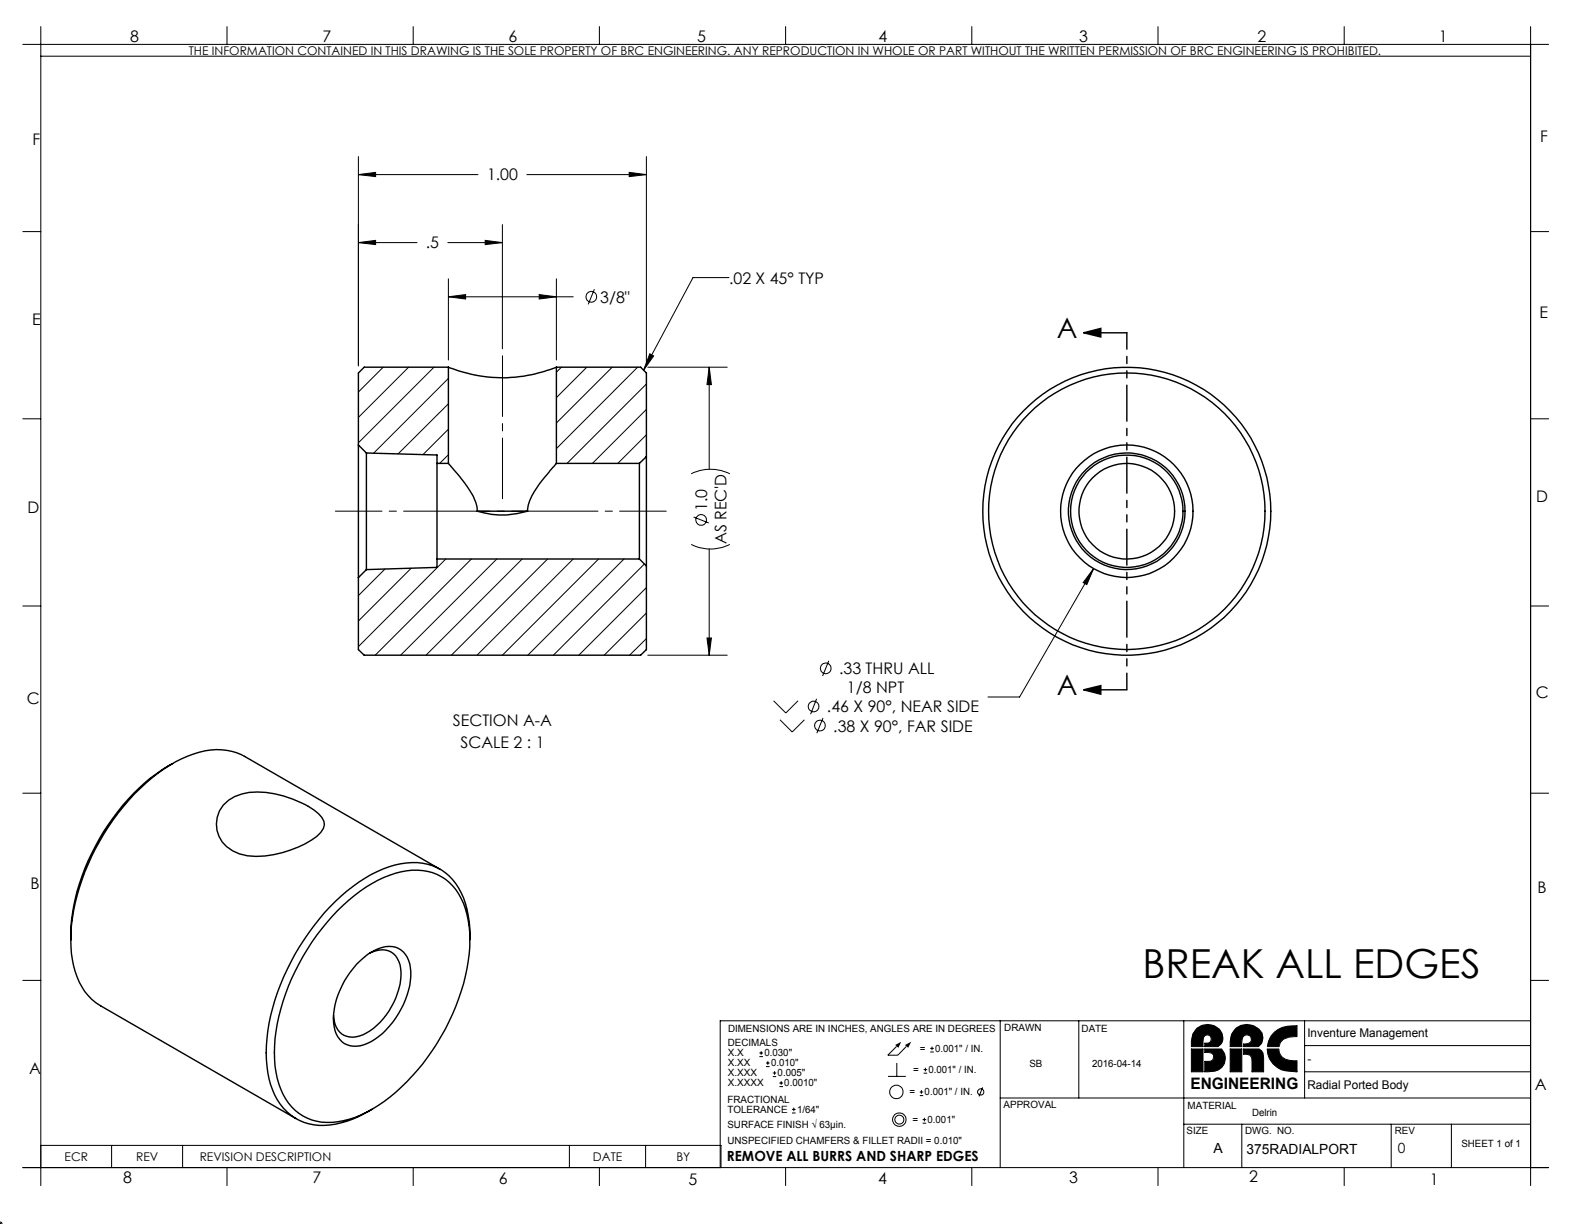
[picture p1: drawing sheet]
<svg xmlns="http://www.w3.org/2000/svg" width="279mm" height="216mm" viewBox="0 0 279 216" stroke-linecap="round" stroke-linejoin="round" font-family="sans-serif">
<g fill="none" stroke="#000" stroke-width=".18">
<path d="M4 7.8h269.2M7.2 4.7v204.4M7.2 9.9h262.8M40 4.7v3.1M72.9 4.7v3.1M105.7 4.7v3.1M138.6 4.7v3.1M171.4 4.7v3.1M204.3 4.7v3.1M237.1 4.7v3.1M270 4.7v204.4M63.2 30.8l3.1-.4v.8z"/>
<path d="M63.2 27.6v36.9M63.2 30.8h21.1M88.6 39.6v21.9M92.9 30.8h21.1M111 30.4l3 .4-3 .4zM114 27.6v36.9M4 40.9h3.2M63.2 42.8l3.1-.4v.7zM63.2 42.8h10.4M79 42.8h9.6M79.1 52.4l3-.4v.7zM79.1 49.2v14.3"/>
<path d="M79.1 52.4h22M85.6 42.4l3 .4-3 .3zM95.1 52l3 .4-3 .3zM98.1 49.2v14.3M104.8 51l-1 2.7M128.6 49h-6.4l-8.7 16.3M270 40.9h3.2M4 73.9h3.2M67.6 64.8l-4.4 4.3M72.1 64.8l-8.9 8.8M76.6 64.8l-13.4 13.3M79.1 66.7l-13.2 13.2"/>
<path d="M79.1 71.2l-8.9 8.8M79.1 75.7l-4.5 4.5M99 64.8l-.9 .9M103.5 64.8l-5.4 5.3M108 64.8l-9.9 9.8M112.5 64.8l-14.4 14.3M114 67.7l-14 14M114 72.2l-9.5 9.5M114 76.7l-5 5M114.3 64.8h14M114.6 62.4l.7 .4-1.8 2.5zM125.1 64.8v18"/>
<path d="M125.1 64.8l.4 3h-.8zM270 73.9h3.2M78.6 98.6l-15.4 15.5M79.1 80.2l-1.6 1.5M83.1 98.6l-16.9 17M87.6 98.6l-16.9 17M92.1 98.6l-17 17M96.6 98.6l-17 17M101.1 98.6l-17 17M105.6 98.6l-17 17M110.1 98.6l-17 17M113.7 99.5l-16.1 16.1"/>
<path d="M121.9 96a7.5 7.5 0 0 0 6.8 0M121.9 83.6a7.5 7.5 0 0 1 6.8 0M122.3 91.2l2.7 1.1M125.1 96.8v18.8M4 106.9h3.2M67.9 100.4l-4.7 4.7M72.5 100.2l-9.3 9.3M114 103.6l-11.9 12M114 108.1l-7.4 7.5M114 112.6l-2.9 3M114.3 115.6h14M124.7 112.5h.8l-.4 3.1z"/>
<path d="M146.2 116.6l-1.1 2.6M192.9 100.3l-1.2 2.8-.6-.3zM192.9 100.3l-13.1 22.6h-5.5M270 106.9h3.2M4 139.9h3.2M136.5 123.6l2.1 2.2 2.2-2.2M137.6 127l2.1 2.1 2.2-2.1M144 123.3l-1 2.7M145.2 126.6l-1.1 2.7M270 139.9h3.2M4 172.9h3.2M270 172.9h3.2"/>
<path d="M133.9 186.4h.7M133.9 185.7h.7M134.3 185.4v.7M135.1 188.1h.6M135.1 187.5h.6M135.4 187.2v.6M136.3 189.9h.6M136.3 189.3h.6M136.6 188.9v.7M137.5 191.7h.6M137.5 191h.6M137.8 190.7v.6"/>
<path d="M139.7 196.3h.6M139.7 195.7h.6M140 195.4v.6M156.6 189.9h3.2M158.2 184.6l-1.6 1.5h1.8l1.5-1.5M158.2 187.5v2.4M162.2 193.3h.6M162.2 192.6h.6M162.5 192.3v.6M162.7 198.1h.7M162.7 197.5h.7M162.9 189.3h.6"/>
<path d="M162.9 188.7h.6M163.1 197.2v.6M163.2 188.3v.7M164.1 185.6h.6M164.1 184.9h.6M164.4 184.6v.6M173.3 191.8l-.6 1.6M176.4 180.1v25.9M176.4 193.7h93.6M190.3 180.1v13.6M208.8 180.1v25.9M208.8 198.3h61.2"/>
<path d="M210.1 185h2.1v4.1h-2.1zM211.1 181.4a2.69 2.69 0 0 1 3.1-.5 2.69 2.69 0 0 1 1.5 2.7l-.3 .5-.6 .5h-2.3v-.6h.6l.4-.2 .2-.5-.2-.6-.5-.2-.4 .1-.3 .4-.1 1.6h-2.1v-.9l.3-1.3zM212.5 185h3a2.3 2.3 0 0 1 .6 2.4 2.3 2.3 0 0 1-1.9 1.5l-1.7 .2v-1.9h1l.4-.2 .2-.6-.1-.3-.3-.3-1.2-.2zM217 185h2v4.1h-2zM218 181.4a3.1 3.1 0 0 1 4.6 .8l.2 .9-.3 .9-.5 .6h-2.6v-.5a1.44 1.44 0 0 0 1.3-.4v-.7l-.2-.3-.5-.2-.5 .1-.3 .4-.2 1.6h-2v-.9l.2-1.3zM219 198.3v7.7M219.4 185h2.7l.4 .3 .3 .5 .1 .8v2.5h-2.1v-2a1.08 1.08 0 0 0-1.4-1.2zM223.5 185h2.1a1.98 1.98 0 0 0 1.9 2l1.3 .1v2a4.5 4.5 0 0 1-5.2-3.2zM224.8 182.1a4.9 4.9 0 0 1 4-1.2v1.9a5.3 5.3 0 0 0-2.4 .5l-.6 .6-.2 .7h-2l.2-1 .4-.9zM230.1 180.1v13.6M230.1 184.4h39.9M230.1 189.1h39.9"/>
<path d="M245.4 198.3v7.7M256 198.3v7.7M270 180.1h-143v25.9M-.1 215.9h.6M0 215.8v.1M0 215.4v.5M.4 215.5l-.4 .4M4 206h269.2M7.2 202h120v4M19.7 202v4M32.2 202v4M40 206v3.1"/>
<path d="M72.9 206v3.1M100.4 202v4M105.7 206v3.1M113.9 202v4M138.6 206v3.1M171.4 206v3.1M204.3 206v3.1M237.1 206v3.1"/>
<circle cx="104.3" cy="52.3" r=".95"/>
<circle cx="123.7" cy="91.7" r=".94"/>
<circle cx="145.6" cy="117.9" r=".95"/>
<circle cx="143.5" cy="124.6" r=".94"/>
<circle cx="144.6" cy="128" r=".94"/>
<circle cx="158.1" cy="192.6" r="1.18"/>
<circle cx="158.6" cy="197.5" r="1.18"/>
<circle cx="158.6" cy="197.5" r=".78"/>
<circle cx="173" cy="192.6" r=".55"/>
</g>
<path d="M210.9 181.6l-.6 1-.2 2h2.1v-1.3a.74 .74 0 0 1 .8-.8 .74 .74 0 0 1 .7 .9 .74 .74 0 0 1-.9 .6h-.3v.6h2.3a1.97 1.97 0 0 0-.1-3.4 3.1 3.1 0 0 0-3.8 .4zM210.1 185v4.1h2.1v-4.1zM212.5 185v.6h.8l.5 .2a.79 .79 0 0 1 .2 1 .79 .79 0 0 1-.9 .4h-.6v1.9h.5a2.79 2.79 0 0 0 2.8-1.2 2.31 2.31 0 0 0-.3-2.9zM217.7 181.6l-.6 1.2-.1 1.8h2v-.9a.9 .9 0 0 1 .5-1.1 .9 .9 0 0 1 1.2 .4v.3a.88 .88 0 0 1-1 .8h-.3v.5h2.6a1.98 1.98 0 0 0-.5-3.5 3.1 3.1 0 0 0-3.8 .5zM217 185v4.1h2v-4.1zM219.4 185v.9a1.55 1.55 0 0 1 1.3 .4l.1 .4v2.4h2.1v-2.5a1.48 1.48 0 0 0-.8-1.6zM223.5 185a4.1 4.1 0 0 0 4.4 4l.9 .1v-2h-.2a2.52 2.52 0 0 1-3-1.6v-.5zM224.5 182.4l-.6 .9-.3 1.3h2a2.18 2.18 0 0 1 2.3-1.8h.9v-1.9a5 5 0 0 0-4.3 1.5z" fill-rule="evenodd" fill="#000"/>
<g fill="#000">
<path d="M63.2 30.8l3.1-.4v.8zM111 30.4l3 .4-3 .4z"/>
<path d="M191.1 58.7l3.1-.8v1.5zM191.1 121.7l3.1-.8v1.5z"/>
<path d="M125.1 64.8l.4 3h-.8zM124.7 112.5h.8l-.4 3.1z"/>
<path d="M192.9 100.3l-1.8 2.5 .6 .3zM114.6 62.4l.7 .4-1.8 2.5zM63.2 42.8l3.1-.4v.7zM85.6 42.4l3 .4-3 .3zM79.1 52.4l3-.4v.7zM95.1 52l3 .4-3 .3z"/>
<path d="M157.9 184.3l.6 .5 .5-1zM159.6 184.3l.6 .5 .5-1z"/>
</g>
<g fill="none" stroke="#000" stroke-width=".25">
<path d="M191.1 58.7l3.1-.8v1.5zM191.1 58.7h7.7M63.2 78.5v23.4M63.2 78.5l1.4 1.4M64.6 79.9v20.6M64.6 79.9l12.5 .4v1.4M79.1 64.8a25.1 25.1 0 0 0 19 0M79.1 64.8v16.9M79.1 64.8h-14.9l-1 1v12.7M98.1 64.8v16.9M98.1 64.8h14.9l1 1v14.7M77.1 81.7v16.9"/>
<path d="M77.1 81.7h2M77.1 98.6h35.7M77.1 98.6v1.5l-12.5 .4M79.1 81.7a42.6 42.6 0 0 1 4.4 5.9l.6 1.8 .1 .8M84.2 90.2a14.8 14.8 0 0 0 8.9 0M84.2 90.2h8.9M98.1 81.7v.1a29.3 29.3 0 0 0-4.5 6.1l-.4 1.1-.1 1.2M98.1 81.7h14.7M112.8 81.7v16.9M112.8 98.6l1.2 1.2M114 80.5v19.3M114 99.8v14.8l-1 1h-48.8l-1-1v-12.7"/>
<path d="M114 80.5l-1.2 1.2M64.6 100.5l-1.4 1.4M30.4 134.7a34.6 34.6 0 0 0-13.6 14.6 33.3 33.3 0 0 0-4.3 16.5M191.1 121.7l3.1-.8v1.5zM191.1 121.7h7.7M39.4 142a8.6 8.6 0 0 1 7.5-2.2 18.3 18.3 0 0 1 9.3 3.7 2.14 2.14 0 0 1 .4 3.3 15.6 15.6 0 0 1-8.3 3.9 11.2 11.2 0 0 1-7.3-.6 5.3 5.3 0 0 1-1.6-8.1zM77.6 153.3l-34.5-19.9a11.2 11.2 0 0 0-10 0 31.6 31.6 0 0 0-13.1 11.2 38.6 38.6 0 0 0-7.5 21.2M12.5 165.8a14.7 14.7 0 0 0 3.1 9.8l1.2 1.2 .9 .6 34.5 19.9M59.5 160.7a22.6 22.6 0 0 1 12.3-7.1 8.9 8.9 0 0 1 10.3 6.7 24.1 24.1 0 0 1-.7 14.5 38.9 38.9 0 0 1-14.7 20.2 15.6 15.6 0 0 1-10 2.9 9 9 0 0 1-7.5-6.7 23.4 23.4 0 0 1 .3-13.2 40.9 40.9 0 0 1 10-17.3zM62.9 170.1a8.9 8.9 0 0 1 5.8-3.2 3.8 3.8 0 0 1 3.7 3.8 14.1 14.1 0 0 1-3.7 10.3 8.3 8.3 0 0 1-6.4 3.5 4 4 0 0 1-3.5-4.1 14.6 14.6 0 0 1 4.1-10.3zM65.2 168.1a3.5 3.5 0 0 1 4.9 1 7.4 7.4 0 0 1 0 6.1 12.5 12.5 0 0 1-6.1 7.3 3.4 3.4 0 0 1-4.9-1.9l-.3-1.5M82.9 165.8a15.6 15.6 0 0 0-3.1-10.6 9.3 9.3 0 0 0-9.1-2.8 24.6 24.6 0 0 0-12.5 7.6 42.4 42.4 0 0 0-11 21.9 20.2 20.2 0 0 0 1.3 11.3 9.3 9.3 0 0 0 10.7 5.1 19.1 19.1 0 0 0 6.5-2.6"/>
<circle cx="198.7" cy="90.2" r="10.3"/>
<circle cx="198.7" cy="90.2" r="8.4"/>
<circle cx="198.7" cy="90.2" r="11.7"/>
<circle cx="198.7" cy="90.2" r="24.4"/>
<circle cx="198.7" cy="90.2" r="9.9"/>
<circle cx="198.8" cy="90.2" r="25.4"/>
</g>
<path d="M88.6 62.8v25.2" fill="none" stroke="#000" stroke-width=".18" stroke-dasharray="15.2 1.3 1.3 1.3" stroke-dashoffset="4.5"/>
<path d="M117.5 90.2h-58.3" fill="none" stroke="#000" stroke-width=".18" stroke-dasharray="15.2 1.3 1.3 1.3" stroke-dashoffset="7"/>
<path d="M198.8 58.7v63" fill="none" stroke="#000" stroke-width=".25" stroke-dasharray="6.3 1.3 1.3 1.3 1.3 1.3" stroke-dashoffset="3.4"/>
<text font-size="7.1" x="201.5" y="172.6">BREAK ALL EDGES</text>
<g font-size="4.9">
<text x="186.4" y="59.6">A</text>
<text x="186.4" y="122.6">A</text>
</g>
<g font-size="2.8">
<text x="23" y="7.4">8</text>
<text x="56.9" y="7.4">7</text>
<text x="89.7" y="7.4">6</text>
<text x="122.9" y="7.4">5</text>
<text x="155" y="7.4">4</text>
<text x="190.4" y="7.4">3</text>
<text x="221.8" y="7.4">2</text>
<text x="253.8" y="7.4">1</text>
<text x="5.7" y="25.7">F</text>
<text x="271.6" y="25.1">F</text>
<text x="85.9" y="31.8">1.00</text>
<text x="75.1" y="43.8">.5</text>
<text x="105.9" y="53.4">3/8&quot;</text>
<text x="128.6" y="50">.02 X 45° TYP</text>
<text x="5.7" y="57.4">E</text>
<text x="271.6" y="56.1">E</text>
<text x="271" y="88.6">D</text>
<text x="4.8" y="90.4">D</text>
<text x="124.8" y="90.1" transform="rotate(-90 124.8 90.1)">1.0</text>
<text x="128.1" y="96" transform="rotate(-90 128.1 96)">AS REC'D</text>
<text x="148" y="118.9">.33 THRU ALL</text>
<text x="4.7" y="124.2">C</text>
<text x="145.9" y="125.7">.46 X 90°, NEAR SIDE</text>
<text x="149.4" y="122.3">1/8 NPT</text>
<text x="270.9" y="123.1">C</text>
<text x="79.9" y="128.1">SECTION A-A</text>
<text x="81.2" y="131.9">SCALE 2 : 1</text>
<text x="147" y="129">.38 X 90°, FAR SIDE</text>
<text x="5.4" y="156.8">B</text>
<text x="271.2" y="157.6">B</text>
<text x="5.2" y="189.4">A</text>
<text x="210" y="192">ENGINEERING</text>
<text x="270.8" y="192.2">A</text>
<text x="21.7" y="208.7">8</text>
<text x="55.1" y="208.7">7</text>
<text x="88" y="208.9">6</text>
<text x="121.5" y="208.9">5</text>
<text x="154.9" y="208.8">4</text>
<text x="188.6" y="208.7">3</text>
<text x="220.3" y="208.5">2</text>
<text x="252.2" y="209">1</text>
</g>
<g font-size="2.5">
<text x="214.1" y="203.3">A</text>
<text x="219.9" y="203.5">375RADIALPORT</text>
<text x="246.6" y="203.3">0</text>
<text x="128.2" y="204.8">REMOVE ALL BURRS AND SHARP EDGES</text>
</g>
<g font-size="2.1">
<text x="33.3" y="9.6">THE INFORMATION CONTAINED IN THIS DRAWING IS THE SOLE PROPERTY OF BRC ENGINEERING. ANY REPRODUCTION IN WHOLE OR PART WITHOUT THE WRITTEN PERMISSION OF BRC ENGINEERING IS PROHIBITED.</text>
<text x="230.6" y="183">Inventure Management</text>
<text x="230.6" y="187.5">-</text>
<text x="230.6" y="192">Radial Ported Body</text>
<text x="11.4" y="204.8">ECR</text>
<text x="24" y="204.8">REV</text>
<text x="35.2" y="204.8">REVISION DESCRIPTION</text>
<text x="104.6" y="204.8">DATE</text>
<text x="119.3" y="204.8">BY</text>
</g>
<g font-size="1.8">
<text x="128.4" y="184.5">DECIMALS</text>
<text x="128.4" y="182">DIMENSIONS ARE IN INCHES, ANGLES ARE IN DEGREES</text>
<text x="162.3" y="185.5">=</text>
<text x="164.9" y="185.5">0.001&quot; / IN.</text>
<text x="177.1" y="181.9">DRAWN</text>
<text x="190.8" y="181.9">DATE</text>
<text x="128.4" y="189.8">X.XXX</text>
<text x="128.4" y="191.6">X.XXXX</text>
<text x="128.4" y="186.3">X.X</text>
<text x="128.4" y="188.1">X.XX</text>
<text x="134.8" y="186.3">0.030&quot;</text>
<text x="136" y="188.1">0.010&quot;</text>
<text x="137.2" y="189.8">0.005&quot;</text>
<text x="138.3" y="191.6">0.0010&quot;</text>
<text x="161.1" y="189.3">=</text>
<text x="163.8" y="189.3">0.001&quot; / IN.</text>
<text x="181.6" y="188.1">SB</text>
<text x="192.6" y="188.1">2016-04-14</text>
<text x="128.3" y="194.5">FRACTIONAL</text>
<text x="128.3" y="196.3">TOLERANCE</text>
<text x="140.6" y="196.3">1/64&quot;</text>
<text x="160.4" y="193.2">=</text>
<text x="163.1" y="193.2">0.001&quot; / IN.</text>
<text x="177" y="195.4">APPROVAL</text>
<text x="209.5" y="195.5">MATERIAL</text>
<text x="220.8" y="196.8">Delrin</text>
<text x="128.3" y="199">SURFACE FINISH √ 63µin.</text>
<text x="128.3" y="201.7">UNSPECIFIED CHAMFERS &amp; FILLET RADII = 0.010&quot;</text>
<text x="160.9" y="198.1">=</text>
<text x="163.6" y="198.1">0.001&quot;</text>
<text x="209.3" y="200.1">SIZE</text>
<text x="219.6" y="200">DWG. NO.</text>
<text x="246" y="200.1">REV</text>
<text x="257.8" y="202.4">SHEET 1 of 1</text>
</g>
</svg>
